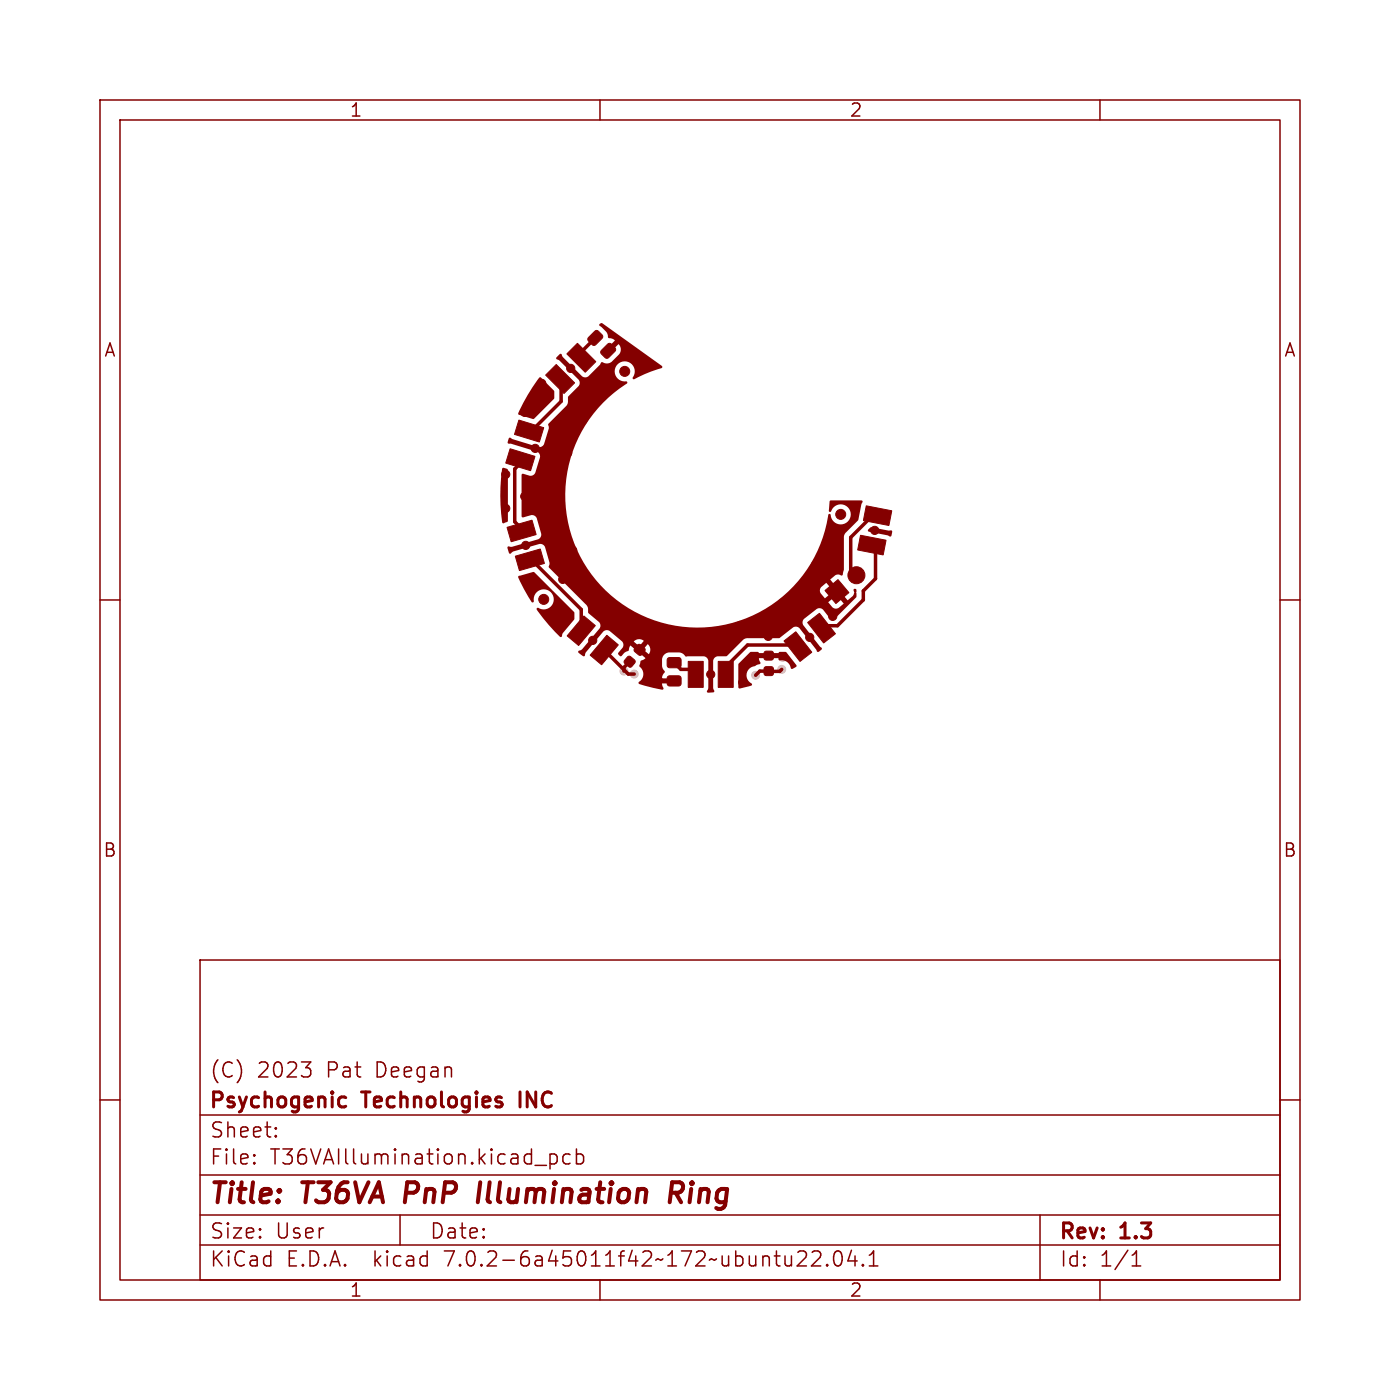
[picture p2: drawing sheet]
<svg xmlns="http://www.w3.org/2000/svg" width="140mm" height="140mm" viewBox="0 0 140 140" stroke-linecap="round" stroke-linejoin="round" font-family="sans-serif">
<g fill="none" stroke="#840000" stroke-width=".15">
<path d="M10 10h120v120h-120zM12 12h116v116h-116zM60 10v2M110 10v2M10 60h2M128 60h2M20 96h108v32h-108zM10 110h2M20 117.5h108M20 111.5h108M25.4 116.3h.1l-.1 .1M25.4 115.5h.1l-.1 .1"/>
<path d="M27.6 113.6v.1M27.6 112.8v.1M30.1 106.2h1l-.5 .6M31 106.9l.1 .2-.1 .5M53.5 116.5h1.1M55 115.4v1.5M55 115.5l.4-.1 .3 .3v.4l-.1 .2-.2 .1-.4-.1M57 115.5l-.4-.1-.3 .3v.4l.1 .2 .2 .1 .4-.1M57.6 115.5l.5-.1 .3 .3v.4l-.2 .2-.1 .1-.5-.1M57.6 114.9v1.5M128 110h2M20 124.5h108"/>
<path d="M20 121.5h108M40 121.5v3M60 128v2M80.4 125.1a.41 .41 0 0 1 .2 .6l-.9 .9h.9M81.2 125.2l.2-.1h.4a.41 .41 0 0 1 .2 .6l-.9 .9h1M82.7 126.5h.1l-.1 .1M82.7 126.5h-.1l.1 .1M82.7 126.5v.1M83.6 125.2a.36 .36 0 0 1 .5 .2 .88 .88 0 0 1-.2 1.2 .38 .38 0 0 1-.5-.3 1.17 1.17 0 0 1 .2-1.1zM85.1 125l-.3 1.1h.9M85.5 125.6v1M86.3 126.5h.1l-.1 .1"/>
<path d="M86.3 126.5h-.1l.1 .1M86.3 126.5v.1M86.9 126.6h.9M86.9 125.5l.5-.4v1.5M104 121.5v6.5M110 128v2M113.2 126.6h.9M113.2 125.5l.4-.4v1.5"/>
</g>
<path d="M48 118.2l-.2 2M67.6 119.3l.5 .9M68.2 118.3l-.2-.1h-.8l-.2 2M68.2 119.1l-.3 .2h-.8" fill="none" stroke="#840000" stroke-width=".4"/>
<path d="M34.4 109.7l.2 .1M34.6 110.6l-.2 .1" fill="none" stroke="#840000" stroke-width=".3"/>
<g fill="#840000" stroke="#840000" stroke-width=".1">
<path d="M50.7 52.7l2.5-.7 .4 1.5-2.5 .7z"/>
<path d="M51.5 55.6l2.5-.7 .4 1.4-2.5 .8z"/>
<path d="M62.7 65.7l.3-.1 .5 .5v.2l-.4 .4h-.2l-.5-.4v-.2z"/>
<path d="M63.7 64.5l.3-.1 .5 .5v.2l-.4 .4h-.2l-.5-.4v-.2z"/>
<path d="M78.4 64.1l1.2-.9 1.6 2-1.2 .9z"/>
<path d="M80.8 62.3l1.1-1 1.6 2.1-1.1 .9z"/>
<path d="M76.5 66.7h.1h.7l.1 .2-.1 .6-.2 .1-.6-.1-.1-.2z"/>
<path d="M76.5 65.2l.1-.1 .7 .1 .1 .1-.1 .6-.2 .1-.6-.1-.1-.1z"/>
<path d="M86.1 53.5l2.5 .5-.3 1.5-2.5-.5z"/>
<path d="M86.6 50.6l2.6 .5-.3 1.5-2.6-.5z"/>
<path d="M58.4 61.6l1.1 1-1.6 2-1.2-1z"/>
<path d="M60.7 63.5l1.1 1-1.6 2-1.2-1z"/>
<path d="M66.8 65.8h.2h1l.1 .2v.6l-.2 .2h-1l-.2-.3z"/>
<path d="M66.8 67.7l.2-.1h1l.1 .2v.7l-.2 .1h-1l-.2-.2z"/>
<path d="M56.7 35.4l1-1.1 1.9 1.9-1.1 1z"/>
<path d="M54.6 37.5l1-1 1.9 1.8-1.1 1.1z"/>
<path d="M68.8 66.1h1.5v2.6h-1.5z"/>
<path d="M71.8 66.1h1.5v2.6h-1.5z"/>
<path d="M51.9 42l2.5 .8-.5 1.4-2.4-.8z"/>
<path d="M51 44.9l2.5 .7-.4 1.5-2.5-.8z"/>
<path d="M59.5 33.1l.2-.1 .1 .1 .5 .6-.1 .1-.6 .7h-.2h-.2l-.4-.6v-.1z"/>
<path d="M60.1 35l.7-.6 .2-.1 .1 .1 .5 .6-.1 .1-.6 .7h-.2l-.6-.4v-.2z"/>
<path d="M82.5 59.1l1.3-1.1 1.1 1.3-1.3 1.1z"/>
<circle cx="74.3" cy="68.2" r=".41"/>
<circle cx="59.8" cy="59" r=".41"/>
<circle cx="69" cy="63.3" r=".41"/>
<circle cx="52.5" cy="49.6" r=".41"/>
<circle cx="62.7" cy="34.8" r=".41"/>
<circle cx="63.8" cy="62" r=".41"/>
<circle cx="62.8" cy="63.9" r=".41"/>
<circle cx="52.6" cy="54.5" r=".41"/>
<circle cx="50.6" cy="47.4" r=".41"/>
<circle cx="57.1" cy="36.8" r=".41"/>
<circle cx="50.6" cy="50.8" r=".41"/>
<circle cx="57.3" cy="55" r=".41"/>
<circle cx="58.3" cy="42" r=".41"/>
<circle cx="76.8" cy="63.6" r=".41"/>
<circle cx="83.3" cy="61.6" r=".41"/>
<circle cx="64.8" cy="36.4" r=".41"/>
<circle cx="78.3" cy="60.3" r=".41"/>
<circle cx="81.5" cy="56.5" r=".41"/>
<circle cx="81" cy="63.7" r=".41"/>
<circle cx="60.8" cy="39" r=".41"/>
<circle cx="56.3" cy="57.9" r=".41"/>
<circle cx="53.5" cy="44.8" r=".41"/>
<circle cx="56" cy="50" r=".41"/>
<circle cx="54.2" cy="38.3" r=".41"/>
<circle cx="74" cy="62.5" r=".41"/>
<circle cx="52.7" cy="58.1" r=".41"/>
<circle cx="55.3" cy="61.8" r=".41"/>
<circle cx="62.5" cy="37.1" r=".5"/>
<circle cx="54.4" cy="59.9" r=".5"/>
<circle cx="59.3" cy="64" r=".41"/>
<circle cx="65.6" cy="67.4" r=".41"/>
<circle cx="67.4" cy="64.6" r=".41"/>
<circle cx="71.1" cy="67.4" r=".41"/>
<circle cx="52.5" cy="41.2" r=".41"/>
<circle cx="83" cy="53.2" r=".41"/>
<circle cx="84.1" cy="51.4" r=".5"/>
<circle cx="87.5" cy="53" r=".41"/>
<circle cx="56.8" cy="45.3" r=".41"/>
<circle cx="85.6" cy="57.5" r=".85"/>
</g>
<g fill="#c2c2c2" stroke="#c2c2c2" stroke-width=".1">
<circle cx="63.4" cy="67.4" r=".4"/>
<circle cx="78.2" cy="66.9" r=".4"/>
<circle cx="62.4" cy="67.1" r=".4"/>
<circle cx="75.6" cy="67.5" r=".4"/>
<circle cx="78.3" cy="65.7" r=".4"/>
<circle cx="75.4" cy="65.7" r=".4"/>
</g>
<g fill="none" stroke="#840000" stroke-width=".35">
<path d="M56.1 38v2.1l-2.9 3M59.5 33.8l-1.3 1.3v.8M52.4 46l-.9 .9v5.3l.9 .9M53.2 56l4.9 5v2.1M87.2 54.5h.2l.2 .2v3.2l-1.3 1.2v.9l-2.6 2.6h-1.8M87.8 51.6h-.6l-2.1 2.1v3.3l.5 .5M60.4 65l2.4 2.4h.6M62.8 63.9l1 1.1h.2M63 66.2l-.6 .5v.4M65.6 67.4l.6 .7h1.2M67.4 66.3l.7 .6h1.2v.2l.3 .3M75.4 65.7l.2-.1h2.5l.2 .1"/>
<path d="M76.9 65.6h.1M78.2 66.9l-.2 .2h-2l-.4 .4M79.6 64.5h-4.8l-2.2 2.2v.7"/>
</g>
<path d="M61.8 34.1l-1 1" fill="none" stroke="#840000" stroke-width=".25"/>
<g fill="#840000">
<path d="M56 35.4h.2l.1 .3 2.1 2 .4-.1 1.2-1.1 .1-.2 .1-.1a.77 .77 0 0 0 1 0l.7-.7a.75 .75 0 0 0 0-1.1l-1 1h-.2l-.2-.4 1-.9-.3-.2-.3-.1-.1-.3a1.3 1.3 0 0 0-.6-.8l-.3-.2 .3-.2 6 4.4-.1 .1-1.7 .6-1 .5h-.1v-.1a1.01 1.01 0 0 0-.5-1.6 1.01 1.01 0 0 0-1.3 .9 1.01 1.01 0 0 0 1.2 1v.2v.1l-1.3 .9-1.1 1-.9 1.1-.9 1.1-.7 1.3-.5 1.3-.6 2.1-.1 1.4-.1 1.5 .2 1.4 .3 1.4 .4 1.4 .6 1.3 .7 1.2 .9 1.2a13.2 13.2 0 0 0 13.7 4.3 13.2 13.2 0 0 0 9.6-10.9h.1l.1 .1a1 1 0 0 0 1.4 .8 1 1 0 0 0 .2-1.6 1 1 0 0 0-1.6 .4l-.1 .1-.1-.1 .1-1 3.1-.1 .2 .1-.5 1.9-1.2 1.3-.2 .3v3.3l-.2 .7a.66 .66 0 0 0-.7-.1l-.5 .5 .6 .7h-.2l-.2 .3-.6-.7-.5 .4-.1 .3v.3l.5 .5 .7-.6 .1 .3 .2 .1-.7 .6 .4 .5 .2 .1 .3 .1 .7-.5-.6-.7 .2-.1 .2-.3 .6 .7 .5-.4a.46 .46 0 0 0 .1-.6l.1-.1 .1 .1v.7l-2.1 2.2h-.5l-.7-.9a.5 .5 0 0 0-.6-.1l-1.3 1-.1 .4 1.9 2.5v.1l-.5 .3-1.7-2.4a.5 .5 0 0 0-.7-.1l-1.4 1.1h-3.3l-.3 .2-1.6 1.6h-.9a.5 .5 0 0 0-.5 .5v2.7l.1 .3-.1 .1-.5 .1-.1-.2 .1-.3v-2.9l-.4-.3h-1.9a.76 .76 0 0 0-.6-.4h-1a.76 .76 0 0 0-.7 .8v.7l.3 .5-.2 .3-.1 .3 1.4 .1v.4h-1.4l.2 .6-.2 .1-2.3-.6v-.2a.95 .95 0 0 0 0-1.6l.2-.5 .5-.3-1.1-.8h.8l.6 .4a.72 .72 0 0 0-.1-1l-.5 .6h-.8l-.5-.5-.1 .6-.4 .2-.3 .3h-.2l-.2-.2 .5-.8-.1-.4h1.2l.5 .4 .5-.5a.72 .72 0 0 0-1 .1h-1.2l-1.2-1.1a.5 .5 0 0 0-.7 .1l-1.7 2-.1 .4h-.2l-.4-.3v-.2l.3-.2 1.8-2.1a.48 .48 0 0 0-.1-.6l-1-.9-.1-.5-.2-.3-3.7-3.7v-.5l-.4-1.6a.51 .51 0 0 0-.6-.3l-2.6 .7-.2 .3-.2-.1-.1-.5 .1-.2 .3 .1 2.6-.8a.5 .5 0 0 0 .3-.5l-.4-1.6a.51 .51 0 0 0-.6-.3l-.8 .2-.1-.1v-4.1l.1-.1 .7 .2 .4-.2 .6-1.9-.3-.3-2.6-.8h-.3v-.2l.1-.3 .1-.1 .3 .1 2.5 .8 .5-.1 .6-1.7-.1-.5 1.8-1.8 .2-.3v-.6l1.1-1.1a.51 .51 0 0 0 0-.6l-1.9-1.9-.3-.2-.1-.2z"/>
<path d="M73.9 66.4l1.2-1.2h.7l.1 .1h2l.1-.1h.5l1.2 1.4-.1 .1-.3 .2-.2-.1a.93 .93 0 0 0-1.2-.8v-.2h-2l.1 .6-.4 .2a.96 .96 0 0 0-.9 .7 .96 .96 0 0 0 .5 1.1l-.1 .2-1.1 .3-.1-.1z"/>
<path d="M51.8 57.6l1.5-.4h.1l4 4v.8l-1.1 1.3-.1 .4h-.1l-1.8-1.9-.6-.8v-.2a1.04 1.04 0 0 0 1.3-.1 1.04 1.04 0 0 0 .2-1.3 1.02 1.02 0 0 0-1.2-.4 1.02 1.02 0 0 0-.6 1.2h-.2l-.4-.5-.8-1.6z"/>
<path d="M86.8 53l.3-.3 1.7 .4 .3-.1 .1 .2-.1 .4-.1 .1-.2-.2-1.9-.3-.1-.1z"/>
<path d="M50.2 46.8l.5 .1 .1 .1v5.1l-.3 .2a.17 .17 0 0 1-.2 0 .17 .17 0 0 1-.1-.1l-.2-2.6z"/>
<path d="M53.9 37.8h.2l1.3 1.3v.8l-2 2-1.5-.4-.1-.2 .5-1z"/>
</g>
<g font-size="2.8" fill="#840000">
<text x="21" y="120.8">Title:</text>
<text x="30.4" y="120.8">T36VA</text>
<text x="41.2" y="120.8">PnP</text>
<text x="49.1" y="120.8">Illumination</text>
<text x="68.9" y="120.8">Ring</text>
</g>
<g font-size="2.1" fill="#840000">
<text x="21" y="107.9">(C)</text>
<text x="25.7" y="107.9">2023</text>
<text x="32.7" y="107.9">Pat</text>
<text x="37.6" y="107.9">Deegan</text>
<text x="21" y="113.9">Sheet:</text>
<text x="21" y="111.1">Psychogenic</text>
<text x="36.5" y="111.1">Technologies</text>
<text x="52.5" y="111.1">INC</text>
<text x="21" y="116.6">File:</text>
<text x="27" y="116.6">T36VAIllumination.kicad_pcb</text>
<text x="21" y="124">Size:</text>
<text x="27.6" y="124">User</text>
<text x="43" y="124">Date:</text>
<text x="106" y="124.2">Rev:</text>
<text x="112.2" y="124.2">1.3</text>
<text x="21" y="126.8">KiCad</text>
<text x="28.7" y="126.8">E.D.A.</text>
<text x="37.4" y="126.8">kicad</text>
<text x="44.5" y="126.8">7.0.2-6a45011f42~172~ubuntu22.04.1</text>
<text x="106" y="126.8">Id:</text>
<text x="110" y="126.8">1/1</text>
</g>
<g font-size="1.8" fill="#840000">
<text x="35" y="11.8">1</text>
<text x="85" y="11.8">2</text>
<text x="10.4" y="35.8">A</text>
<text x="128.4" y="35.8">A</text>
<text x="10.3" y="85.8">B</text>
<text x="128.3" y="85.8">B</text>
<text x="35" y="129.8">1</text>
<text x="85" y="129.8">2</text>
</g>
</svg>
